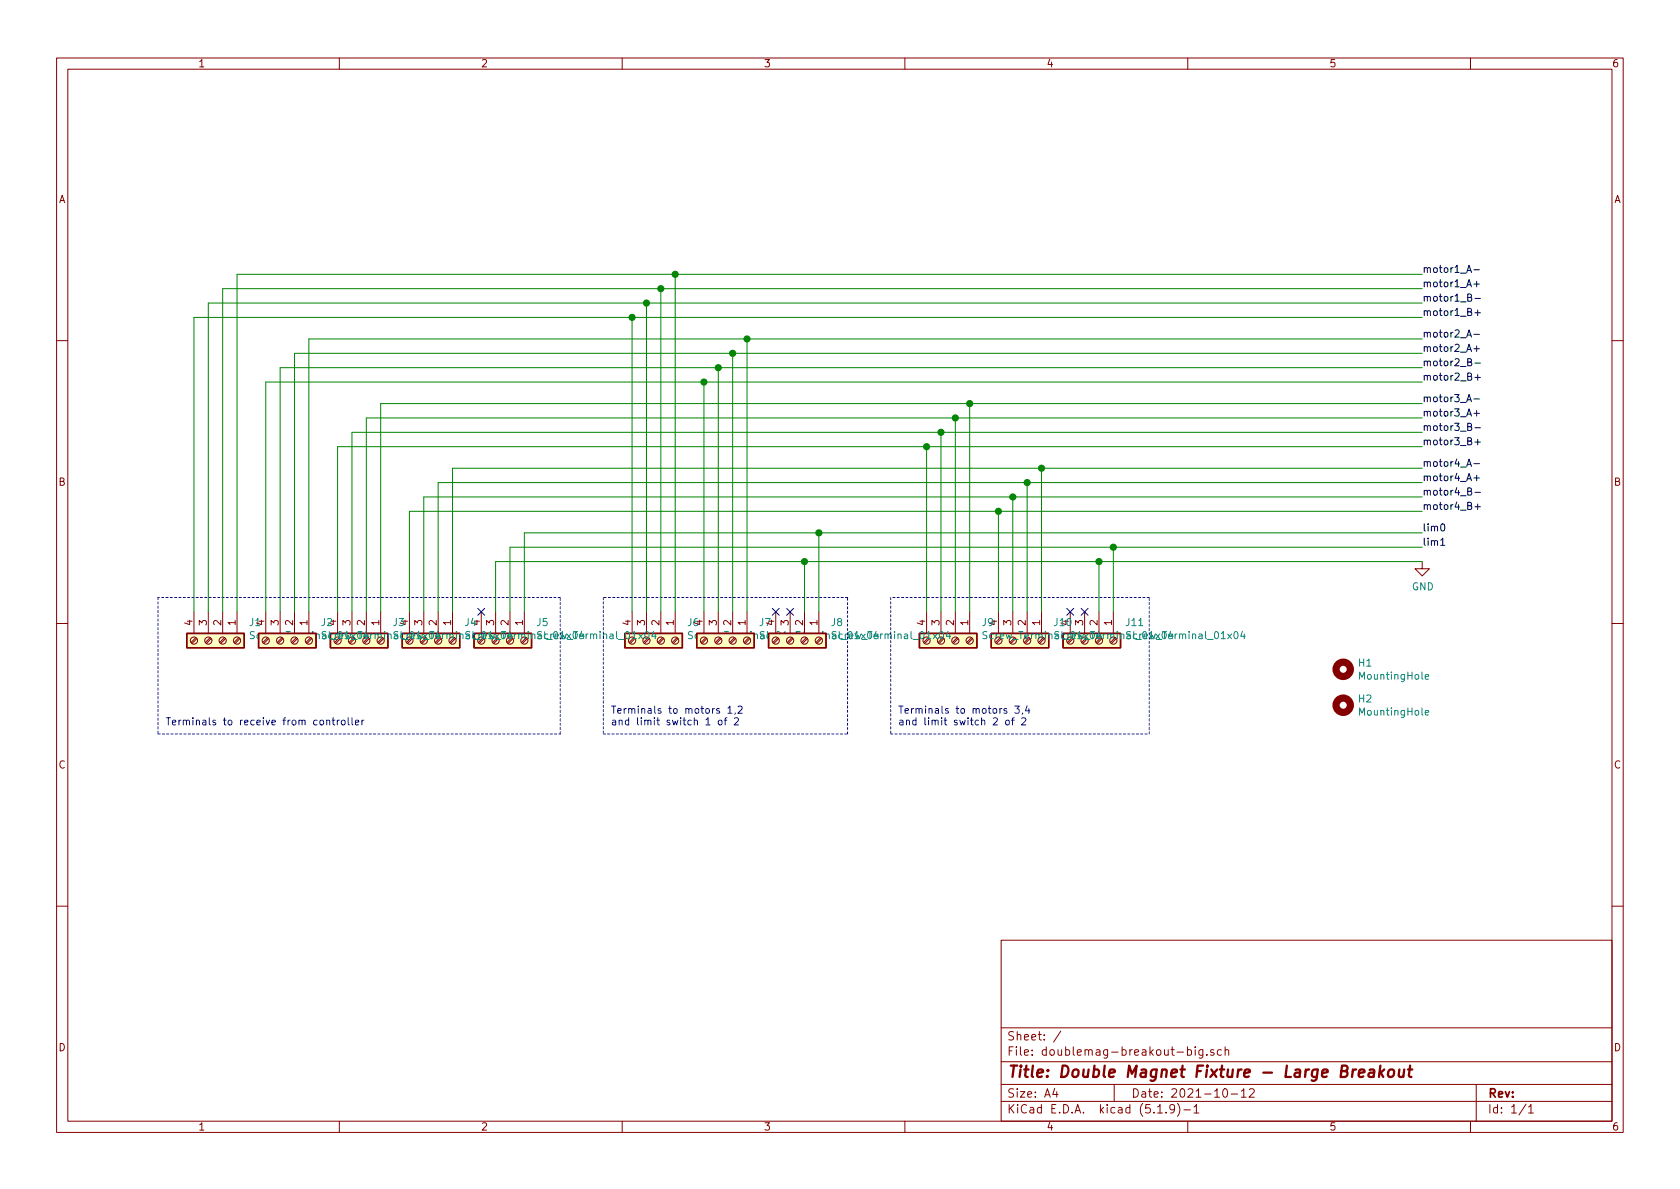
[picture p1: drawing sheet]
EESchema Schematic File Version 4
EELAYER 30 0
EELAYER END
$Descr A4 11693 8268
encoding utf-8
Sheet 1 1
Title "Double Magnet Fixture - Large Breakout"
Date "2021-10-12"
Rev ""
Comp ""
Comment1 ""
Comment2 ""
Comment3 ""
Comment4 ""
$EndDescr
$Comp
L Connector:Screw_Terminal_01x04 J1
U 1 1
P 1550 4450
F 0 "J1" V 1422 4630 50  0000 L CNN
F 1 "Screw_Terminal_01x04" V 1513 4630 50  0000 L CNN
F 2 "doublemag:CONN_1x4_3.81mm" H 1550 4450 50  0001 C CNN
F 3 "~" H 1550 4450 50  0001 C CNN
	1    1550 4450
	0    1    1    0   
$EndComp
$Comp
L Connector:Screw_Terminal_01x04 J11
U 1 1
P 7650 4450
F 0 "J11" V 7522 4630 50  0000 L CNN
F 1 "Screw_Terminal_01x04" V 7613 4630 50  0000 L CNN
F 2 "doublemag:CONN_1x4_3.81mm" H 7650 4450 50  0001 C CNN
F 3 "~" H 7650 4450 50  0001 C CNN
	1    7650 4450
	0    1    1    0   
$EndComp
Text Notes 1150 5050 0    50   ~ 0
Terminals to receive from controller
Text Notes 6250 5050 0    50   ~ 0
Terminals to motors 3,4\nand limit switch 2 of 2
Text Notes 4250 5050 0    50   ~ 0
Terminals to motors 1,2\nand limit switch 1 of 2
$Comp
L Connector:Screw_Terminal_01x04 J9
U 1 1
P 6650 4450
F 0 "J9" V 6522 4630 50  0000 L CNN
F 1 "Screw_Terminal_01x04" V 6613 4630 50  0000 L CNN
F 2 "doublemag:CONN_1x4_3.81mm" H 6650 4450 50  0001 C CNN
F 3 "~" H 6650 4450 50  0001 C CNN
	1    6650 4450
	0    1    1    0   
$EndComp
$Comp
L Connector:Screw_Terminal_01x04 J8
U 1 1
P 5600 4450
F 0 "J8" V 5472 4630 50  0000 L CNN
F 1 "Screw_Terminal_01x04" V 5563 4630 50  0000 L CNN
F 2 "doublemag:CONN_1x4_3.81mm" H 5600 4450 50  0001 C CNN
F 3 "~" H 5600 4450 50  0001 C CNN
	1    5600 4450
	0    1    1    0   
$EndComp
$Comp
L Connector:Screw_Terminal_01x04 J7
U 1 1
P 5100 4450
F 0 "J7" V 4972 4630 50  0000 L CNN
F 1 "Screw_Terminal_01x04" V 5063 4630 50  0000 L CNN
F 2 "doublemag:CONN_1x4_3.81mm" H 5100 4450 50  0001 C CNN
F 3 "~" H 5100 4450 50  0001 C CNN
	1    5100 4450
	0    1    1    0   
$EndComp
$Comp
L Connector:Screw_Terminal_01x04 J2
U 1 1
P 2050 4450
F 0 "J2" V 1922 4630 50  0000 L CNN
F 1 "Screw_Terminal_01x04" V 2013 4630 50  0000 L CNN
F 2 "doublemag:CONN_1x4_3.81mm" H 2050 4450 50  0001 C CNN
F 3 "~" H 2050 4450 50  0001 C CNN
	1    2050 4450
	0    1    1    0   
$EndComp
$Comp
L Connector:Screw_Terminal_01x04 J3
U 1 1
P 2550 4450
F 0 "J3" V 2422 4630 50  0000 L CNN
F 1 "Screw_Terminal_01x04" V 2513 4630 50  0000 L CNN
F 2 "doublemag:CONN_1x4_3.81mm" H 2550 4450 50  0001 C CNN
F 3 "~" H 2550 4450 50  0001 C CNN
	1    2550 4450
	0    1    1    0   
$EndComp
$Comp
L Connector:Screw_Terminal_01x04 J4
U 1 1
P 3050 4450
F 0 "J4" V 2922 4630 50  0000 L CNN
F 1 "Screw_Terminal_01x04" V 3013 4630 50  0000 L CNN
F 2 "doublemag:CONN_1x4_3.81mm" H 3050 4450 50  0001 C CNN
F 3 "~" H 3050 4450 50  0001 C CNN
	1    3050 4450
	0    1    1    0   
$EndComp
$Comp
L Connector:Screw_Terminal_01x04 J5
U 1 1
P 3550 4450
F 0 "J5" V 3422 4630 50  0000 L CNN
F 1 "Screw_Terminal_01x04" V 3513 4630 50  0000 L CNN
F 2 "doublemag:CONN_1x4_3.81mm" H 3550 4450 50  0001 C CNN
F 3 "~" H 3550 4450 50  0001 C CNN
	1    3550 4450
	0    1    1    0   
$EndComp
$Comp
L Connector:Screw_Terminal_01x04 J10
U 1 1
P 7150 4450
F 0 "J10" V 7022 4630 50  0000 L CNN
F 1 "Screw_Terminal_01x04" V 7113 4630 50  0000 L CNN
F 2 "doublemag:CONN_1x4_3.81mm" H 7150 4450 50  0001 C CNN
F 3 "~" H 7150 4450 50  0001 C CNN
	1    7150 4450
	0    1    1    0   
$EndComp
$Comp
L Connector:Screw_Terminal_01x04 J6
U 1 1
P 4600 4450
F 0 "J6" V 4472 4630 50  0000 L CNN
F 1 "Screw_Terminal_01x04" V 4563 4630 50  0000 L CNN
F 2 "doublemag:CONN_1x4_3.81mm" H 4600 4450 50  0001 C CNN
F 3 "~" H 4600 4450 50  0001 C CNN
	1    4600 4450
	0    1    1    0   
$EndComp
Text Label 9900 1900 0    50   ~ 0
motor1_A-
Text Label 9900 2000 0    50   ~ 0
motor1_A+
Text Label 9900 2100 0    50   ~ 0
motor1_B-
Text Label 9900 2200 0    50   ~ 0
motor1_B+
Text Label 9900 2350 0    50   ~ 0
motor2_A-
Text Label 9900 2450 0    50   ~ 0
motor2_A+
Text Label 9900 2550 0    50   ~ 0
motor2_B-
Text Label 9900 2650 0    50   ~ 0
motor2_B+
Text Label 9900 2800 0    50   ~ 0
motor3_A-
Text Label 9900 2900 0    50   ~ 0
motor3_A+
Text Label 9900 3000 0    50   ~ 0
motor3_B-
Text Label 9900 3100 0    50   ~ 0
motor3_B+
Text Label 9900 3250 0    50   ~ 0
motor4_A-
Text Label 9900 3350 0    50   ~ 0
motor4_A+
Text Label 9900 3450 0    50   ~ 0
motor4_B-
Text Label 9900 3550 0    50   ~ 0
motor4_B+
Text Label 9900 3700 0    50   ~ 0
lim0
Text Label 9900 3800 0    50   ~ 0
lim1
Wire Wire Line
	1650 1900 1650 4250
Wire Wire Line
	1550 2000 1550 4250
Wire Wire Line
	1450 2100 1450 4250
Wire Wire Line
	1350 2200 1350 4250
Wire Wire Line
	2150 2350 2150 4250
Wire Wire Line
	2050 2450 2050 4250
Wire Wire Line
	1950 2550 1950 4250
Wire Wire Line
	1850 2650 1850 4250
Wire Wire Line
	2650 2800 2650 4250
Wire Wire Line
	2550 2900 2550 4250
Wire Wire Line
	2450 3000 2450 4250
Wire Wire Line
	2350 3100 2350 4250
Wire Wire Line
	3150 3250 3150 4250
Wire Wire Line
	2950 3450 2950 4250
Wire Wire Line
	2850 3550 2850 4250
Wire Wire Line
	3650 3700 3650 4250
Wire Wire Line
	3550 3800 3550 4250
Wire Wire Line
	3450 4250 3450 3900
$Comp
L power:GND #PWR01
U 1 1
P 9900 3900
F 0 "#PWR01" H 9900 3650 50  0001 C CNN
F 1 "GND" H 9905 3727 50  0000 C CNN
F 2 "" H 9900 3900 50  0001 C CNN
F 3 "" H 9900 3900 50  0001 C CNN
	1    9900 3900
	1    0    0    -1  
$EndComp
Wire Notes Line
	1100 5100 3900 5100
Wire Notes Line
	3900 5100 3900 4150
Wire Notes Line
	3900 4150 1100 4150
Wire Notes Line
	1100 4150 1100 5100
Wire Notes Line
	8000 5100 8000 4150
Wire Notes Line
	8000 4150 6200 4150
Wire Notes Line
	6200 4150 6200 5100
Wire Notes Line
	6200 5100 8000 5100
Wire Wire Line
	6750 2800 6750 4250
Wire Wire Line
	6650 2900 6650 4250
Wire Wire Line
	6550 3000 6550 4250
Wire Wire Line
	6450 3100 6450 4250
Wire Wire Line
	7250 3250 7250 4250
Wire Wire Line
	7150 3350 7150 4250
Wire Wire Line
	7050 3450 7050 4250
Wire Wire Line
	6950 3550 6950 4250
Wire Wire Line
	7750 3800 7750 4250
Wire Wire Line
	7650 3900 7650 4250
NoConn ~ 7550 4250
NoConn ~ 7450 4250
NoConn ~ 3350 4250
Wire Notes Line
	5900 5100 5900 4150
Wire Notes Line
	5900 4150 4200 4150
Wire Notes Line
	4200 4150 4200 5100
Wire Notes Line
	4200 5100 5900 5100
Wire Wire Line
	4700 1900 4700 4250
Wire Wire Line
	4600 2000 4600 4250
Wire Wire Line
	4500 2100 4500 4250
Wire Wire Line
	4400 2200 4400 4250
Wire Wire Line
	5200 2350 5200 4250
Wire Wire Line
	5100 2450 5100 4250
Wire Wire Line
	5000 2550 5000 4250
Wire Wire Line
	4900 2650 4900 4250
Wire Wire Line
	5700 3700 5700 4250
Wire Wire Line
	5600 3900 5600 4250
NoConn ~ 5500 4250
NoConn ~ 5400 4250
Wire Wire Line
	3450 3900 5600 3900
Wire Wire Line
	3650 3700 5700 3700
Connection ~ 4400 2200
Wire Wire Line
	4400 2200 9900 2200
Connection ~ 4500 2100
Wire Wire Line
	4500 2100 9900 2100
Connection ~ 4600 2000
Wire Wire Line
	4600 2000 9900 2000
Connection ~ 4700 1900
Wire Wire Line
	4700 1900 9900 1900
Connection ~ 4900 2650
Wire Wire Line
	4900 2650 9900 2650
Connection ~ 5000 2550
Wire Wire Line
	5000 2550 9900 2550
Connection ~ 5100 2450
Wire Wire Line
	5100 2450 9900 2450
Connection ~ 5200 2350
Wire Wire Line
	5200 2350 9900 2350
Connection ~ 5600 3900
Wire Wire Line
	5600 3900 7650 3900
Connection ~ 5700 3700
Wire Wire Line
	5700 3700 9900 3700
Connection ~ 6450 3100
Wire Wire Line
	6450 3100 9900 3100
Connection ~ 6550 3000
Wire Wire Line
	6550 3000 9900 3000
Connection ~ 6650 2900
Wire Wire Line
	6650 2900 9900 2900
Connection ~ 6750 2800
Wire Wire Line
	6750 2800 9900 2800
Connection ~ 6950 3550
Wire Wire Line
	6950 3550 9900 3550
Connection ~ 7050 3450
Wire Wire Line
	7050 3450 9900 3450
Connection ~ 7150 3350
Wire Wire Line
	7150 3350 9900 3350
Connection ~ 7250 3250
Wire Wire Line
	7250 3250 9900 3250
Connection ~ 7650 3900
Wire Wire Line
	7650 3900 9900 3900
Connection ~ 7750 3800
Wire Wire Line
	7750 3800 9900 3800
Wire Wire Line
	3550 3800 7750 3800
Wire Wire Line
	1550 2000 4600 2000
Wire Wire Line
	1450 2100 4500 2100
Wire Wire Line
	1350 2200 4400 2200
Wire Wire Line
	1650 1900 4700 1900
Wire Wire Line
	2150 2350 5200 2350
Wire Wire Line
	2050 2450 5100 2450
Wire Wire Line
	1950 2550 5000 2550
Wire Wire Line
	1850 2650 4900 2650
Wire Wire Line
	2650 2800 6750 2800
Wire Wire Line
	2550 2900 6650 2900
Wire Wire Line
	2450 3000 6550 3000
Wire Wire Line
	2350 3100 6450 3100
Wire Wire Line
	3150 3250 7250 3250
Wire Wire Line
	3050 3350 3050 4250
Wire Wire Line
	3050 3350 7150 3350
Wire Wire Line
	2950 3450 7050 3450
Wire Wire Line
	2850 3550 6950 3550
$Comp
L Mechanical:MountingHole H1
U 1 1
P 9350 4650
F 0 "H1" H 9450 4696 50  0000 L CNN
F 1 "MountingHole" H 9450 4605 50  0000 L CNN
F 2 "MountingHole:MountingHole_3.2mm_M3_Pad" H 9350 4650 50  0001 C CNN
F 3 "~" H 9350 4650 50  0001 C CNN
	1    9350 4650
	1    0    0    -1  
$EndComp
$Comp
L Mechanical:MountingHole H2
U 1 1
P 9350 4900
F 0 "H2" H 9450 4946 50  0000 L CNN
F 1 "MountingHole" H 9450 4855 50  0000 L CNN
F 2 "MountingHole:MountingHole_3.2mm_M3_Pad" H 9350 4900 50  0001 C CNN
F 3 "~" H 9350 4900 50  0001 C CNN
	1    9350 4900
	1    0    0    -1  
$EndComp
$EndSCHEMATC
